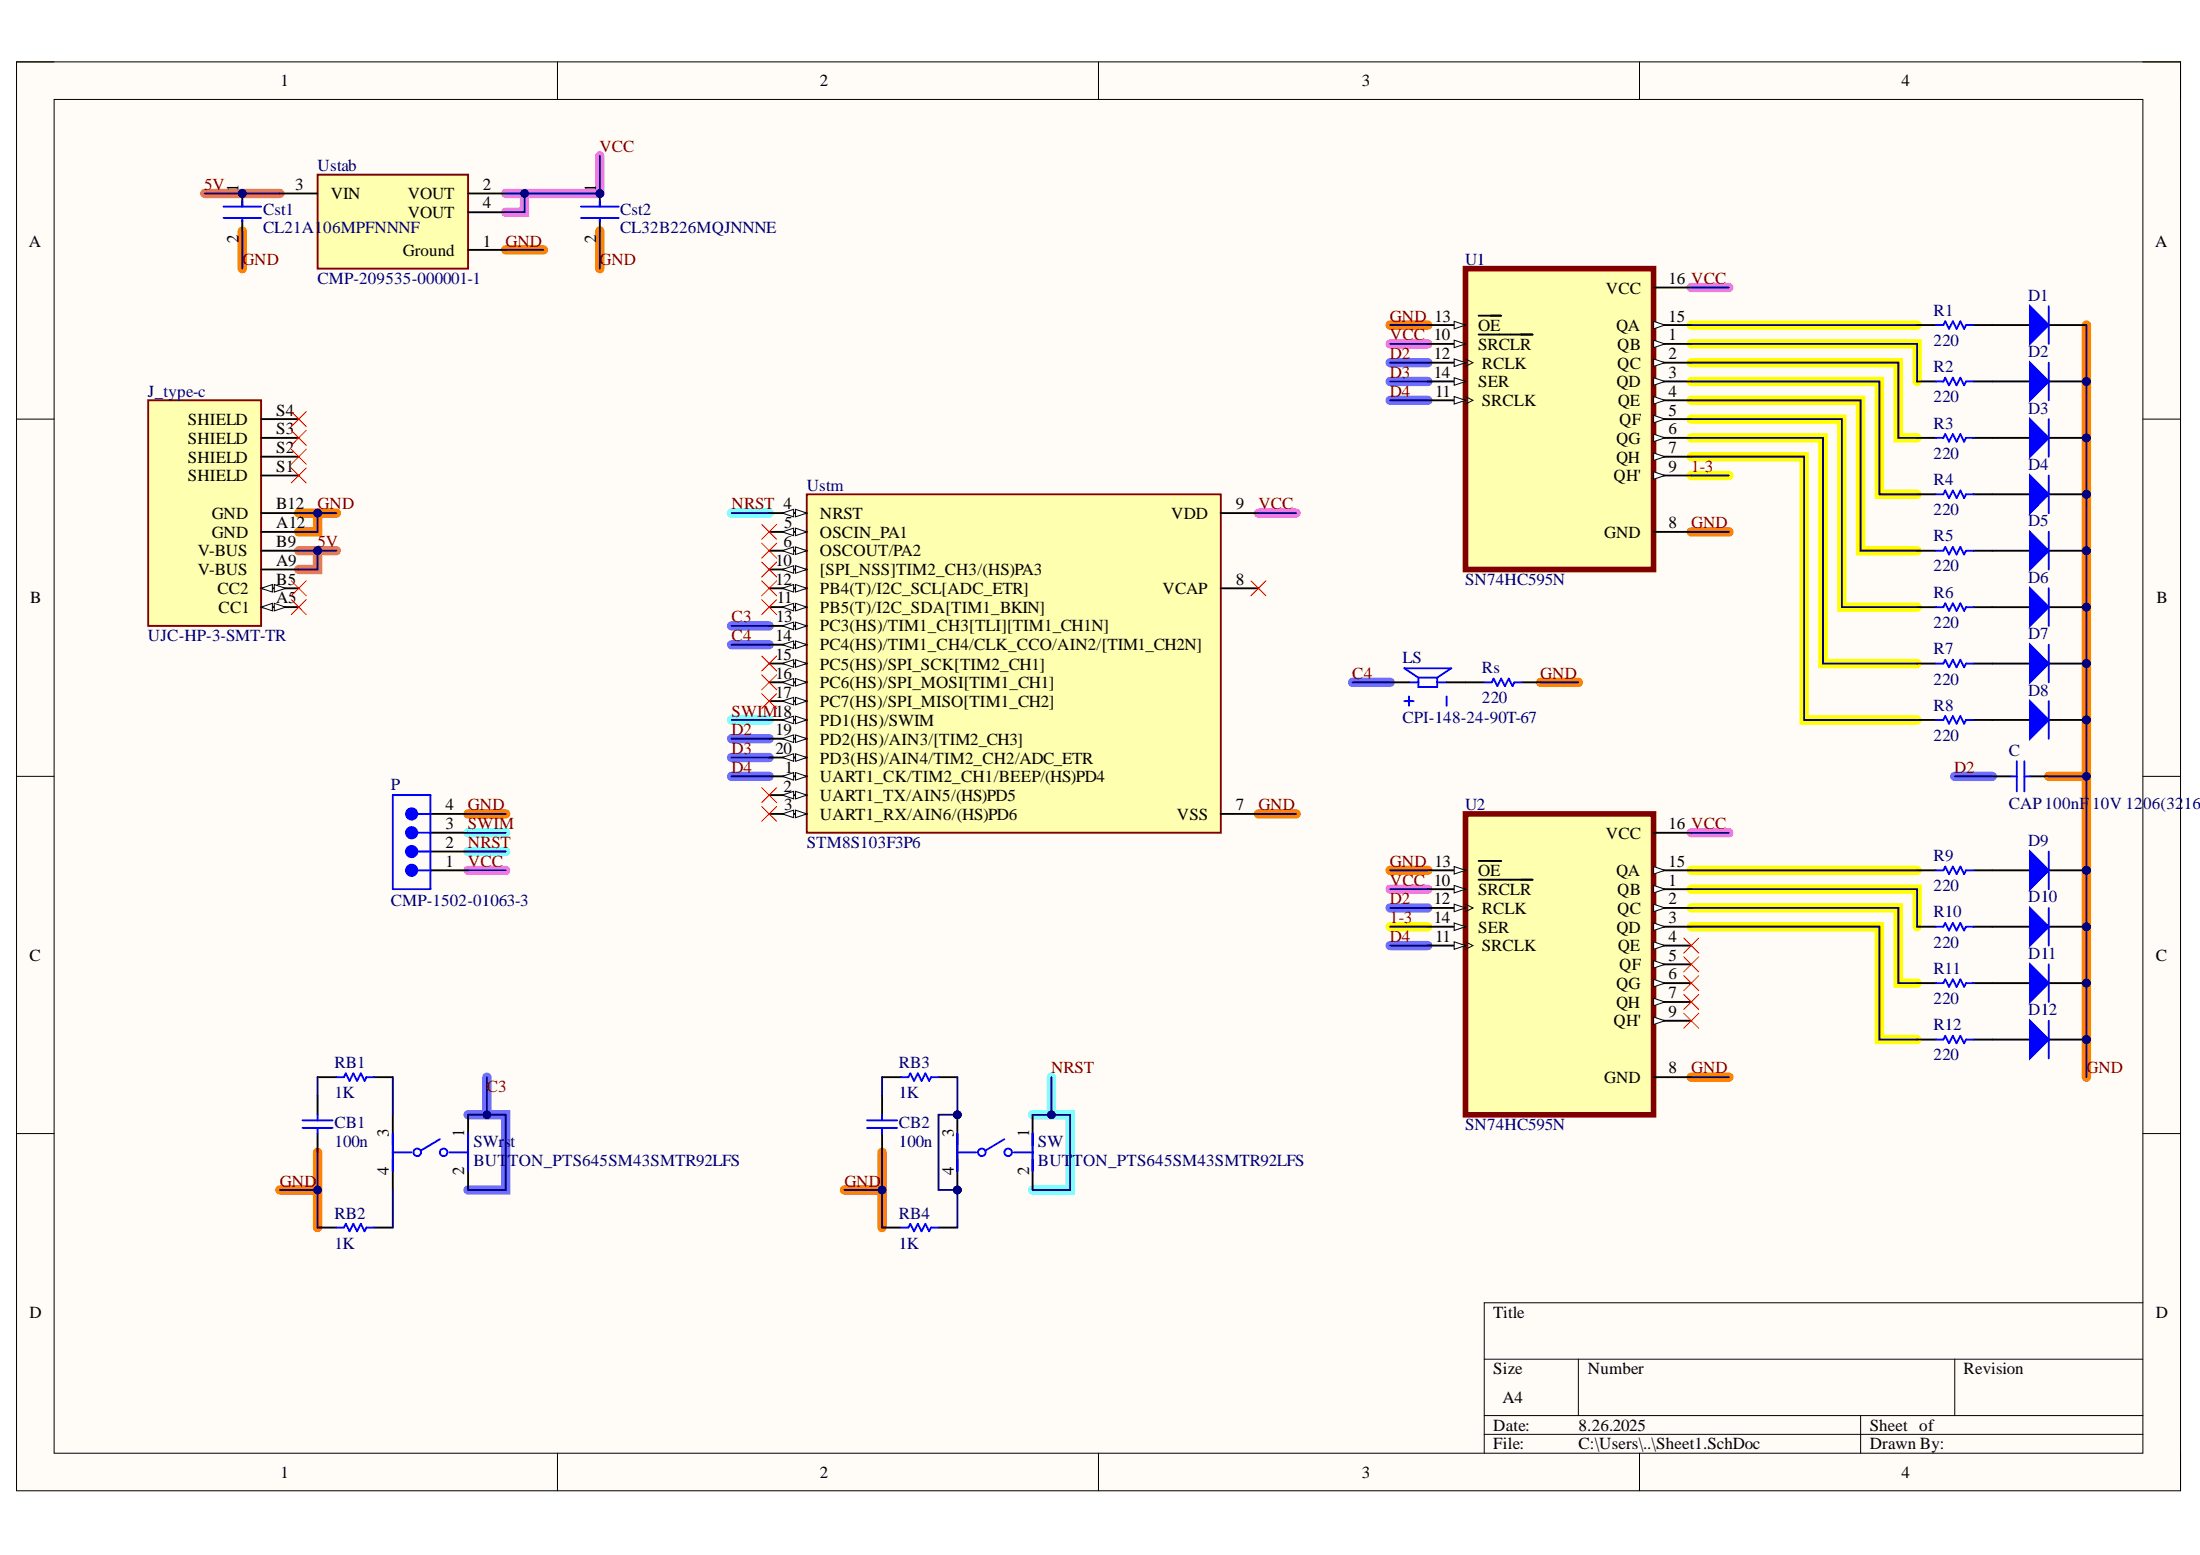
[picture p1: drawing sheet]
# Altium project Ajax.PrjPcb
1 sheet, 43 parts. Net scope: global (net labels, ports and power ports of the same name join across sheets).

## Sheet Sheet1.SchDoc
size A4; SheetNumber: 1; SheetTotal: 1

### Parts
C  CAP 100nF 10V 1206(3216)  [CAPC1206(3216)100_M]
CB1  value 100n  (hidden comment: Capacitor)
CB2  value 100n  (hidden comment: Capacitor)
Cst1  CL21A106MPFNNNF  [FP-CL21-IPC_C]
Cst2  CL32B226MQJNNNE  [FP-CL32-IPC_B]
D1  Diode  (value not drawn)
D2  Diode  (value not drawn)
D3  Diode  (value not drawn)
D4  Diode  (value not drawn)
D5  Diode  (value not drawn)
D6  Diode  (value not drawn)
D7  Diode  (value not drawn)
D8  Diode  (value not drawn)
D9  Diode  (value not drawn)
D10  Diode  (value not drawn)
D11  Diode  (value not drawn)
D12  Diode  (value not drawn)
J_type-c  UJC-HP-3-SMT-TR  [CUI_UJC-HP-3-SMT-TR]
LS  CPI-148-24-90T-67  [XDCR_CPI-148-24-90T-67]
P  CMP-1502-01063-3  [61300411021]
R1  value 220  (hidden comment: Resistor)
R2  value 220  (hidden comment: Resistor)
R3  value 220  (hidden comment: Resistor)
R4  value 220  (hidden comment: Resistor)
R5  value 220  (hidden comment: Resistor)
R6  value 220  (hidden comment: Resistor)
R7  value 220  (hidden comment: Resistor)
R8  value 220  (hidden comment: Resistor)
R9  value 220  (hidden comment: Resistor)
R10  value 220  (hidden comment: Resistor)
R11  value 220  (hidden comment: Resistor)
R12  value 220  (hidden comment: Resistor)
RB1  value 1K  (hidden comment: Resistor)
RB2  value 1K  (hidden comment: Resistor)
RB3  value 1K  (hidden comment: Resistor)
RB4  value 1K  (hidden comment: Resistor)
Rs  value 220  (hidden comment: Resistor)
SW  BUTTON_PTS645SM43SMTR92LFS  [FP-PTS645SM43SMTR92LFS-MFG]
SWrst  BUTTON_PTS645SM43SMTR92LFS  [FP-PTS645SM43SMTR92LFS-MFG]
U1  SN74HC595N  [DIP794W45P254L1969H508Q16]
U2  SN74HC595N  [DIP794W45P254L1969H508Q16]
Ustab  CMP-209535-000001-1  [FP-AMS1117-IPC_A]
Ustm  STM8S103F3P6  [SOP65P640X120-20N]

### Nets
1-3: U1.9(QH') U2.14(SER)
5V: Cst1.1 J_type-c.A9(V-BUS) J_type-c.B9(V-BUS) Ustab.3(VIN)
C3: SWrst.1 SWrst.2 Ustm.13(PC3(HS)/TIM1_CH3[TLI][TIM1_CH1N])
C4: LS.P Ustm.14(PC4(HS)/TIM1_CH4/CLK_CCO/AIN2/[TIM1_CH2N])
D2: C.1 U1.12(RCLK) U2.12(RCLK) Ustm.19(PD2(HS)/AIN3/[TIM2_CH3])
D3: U1.14(SER) Ustm.20(PD3(HS)/AIN4/TIM2_CH2/ADC_ETR)
D4: U1.11(SRCLK) U2.11(SRCLK) Ustm.1(UART1_CK/TIM2_CH1/BEEP/(HS)PD4)
GND: C.2 CB1.1 CB2.1 Cst1.2 Cst2.2 D1.2(K) D2.2(K) D3.2(K) D4.2(K) D5.2(K) D6.2(K) D7.2(K) D8.2(K) D9.2(K) D10.2(K) D11.2(K) D12.2(K) J_type-c.A12(GND) J_type-c.B12(GND) P.4 RB2.2 RB4.1 Rs.1 U1.8(GND) U1.13(~{OE}) U2.8(GND) U2.13(~{OE}) Ustab.1(Ground) Ustm.7(VSS)
NRST: P.2 SW.1 SW.2 Ustm.4(NRST)
SWIM: P.3 Ustm.18(PD1(HS)/SWIM)
VCC: Cst2.1 P.1 U1.10(~{SRCLR}) U1.16(VCC) U2.10(~{SRCLR}) U2.16(VCC) Ustab.2(VOUT) Ustab.4(VOUT) Ustm.9(VDD)
NetCB1_2: CB1.2 RB1.2
NetCB2_2: CB2.2 RB3.2
NetD1_1: D1.1(A) R1.2
NetD2_1: D2.1(A) R2.2
NetD3_1: D3.1(A) R3.2
NetD4_1: D4.1(A) R4.2
NetD5_1: D5.1(A) R5.2
NetD6_1: D6.1(A) R6.2
NetD7_1: D7.1(A) R7.2
NetD8_1: D8.1(A) R8.2
NetD9_1: D9.1(A) R9.2
NetD10_1: D10.1(A) R10.2
NetD11_1: D11.1(A) R11.2
NetD12_1: D12.1(A) R12.2
NetLS_N: LS.N Rs.2
NetR1_1: R1.1 U1.15(QA)
NetR2_1: R2.1 U1.1(QB)
NetR3_1: R3.1 U1.2(QC)
NetR4_1: R4.1 U1.3(QD)
NetR5_1: R5.1 U1.4(QE)
NetR6_1: R6.1 U1.5(QF)
NetR7_1: R7.1 U1.6(QG)
NetR8_1: R8.1 U1.7(QH)
NetR9_1: R9.1 U2.15(QA)
NetR10_1: R10.1 U2.1(QB)
NetR11_1: R11.1 U2.2(QC)
NetR12_1: R12.1 U2.3(QD)
NetRB1_1: RB1.1 SWrst.3
NetRB2_1: RB2.1 SWrst.4
NetRB3_1: RB3.1 RB4.2 SW.3 SW.4

Not connected (* = marked no-connect by the designer): J_type-c A5(CC1)* B5(CC2)* S1(SHIELD)* S2(SHIELD)* S3(SHIELD)* S4(SHIELD)*; U2 4(QE)* 5(QF)* 6(QG)* 7(QH)* 9(QH')*; Ustm 2(UART1_TX/AIN5/(HS)PD5)* 3(UART1_RX/AIN6/(HS)PD6)* 5(OSCIN_PA1)* 6(OSCOUT/PA2)* 8(VCAP)* 10([SPI_NSS]TIM2_CH3/(HS)PA3)* 11(PB5(T)/I2C_SDA[TIM1_BKIN])* 12(PB4(T)/I2C_SCL[ADC_ETR])* 15(PC5(HS)/SPI_SCK[TIM2_CH1])* 16(PC6(HS)/SPI_MOSI[TIM1_CH1])* 17(PC7(HS)/SPI_MISO[TIM1_CH2])*

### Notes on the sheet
- Casino
- v1.0
- Kuzmenko Olekdsandra
